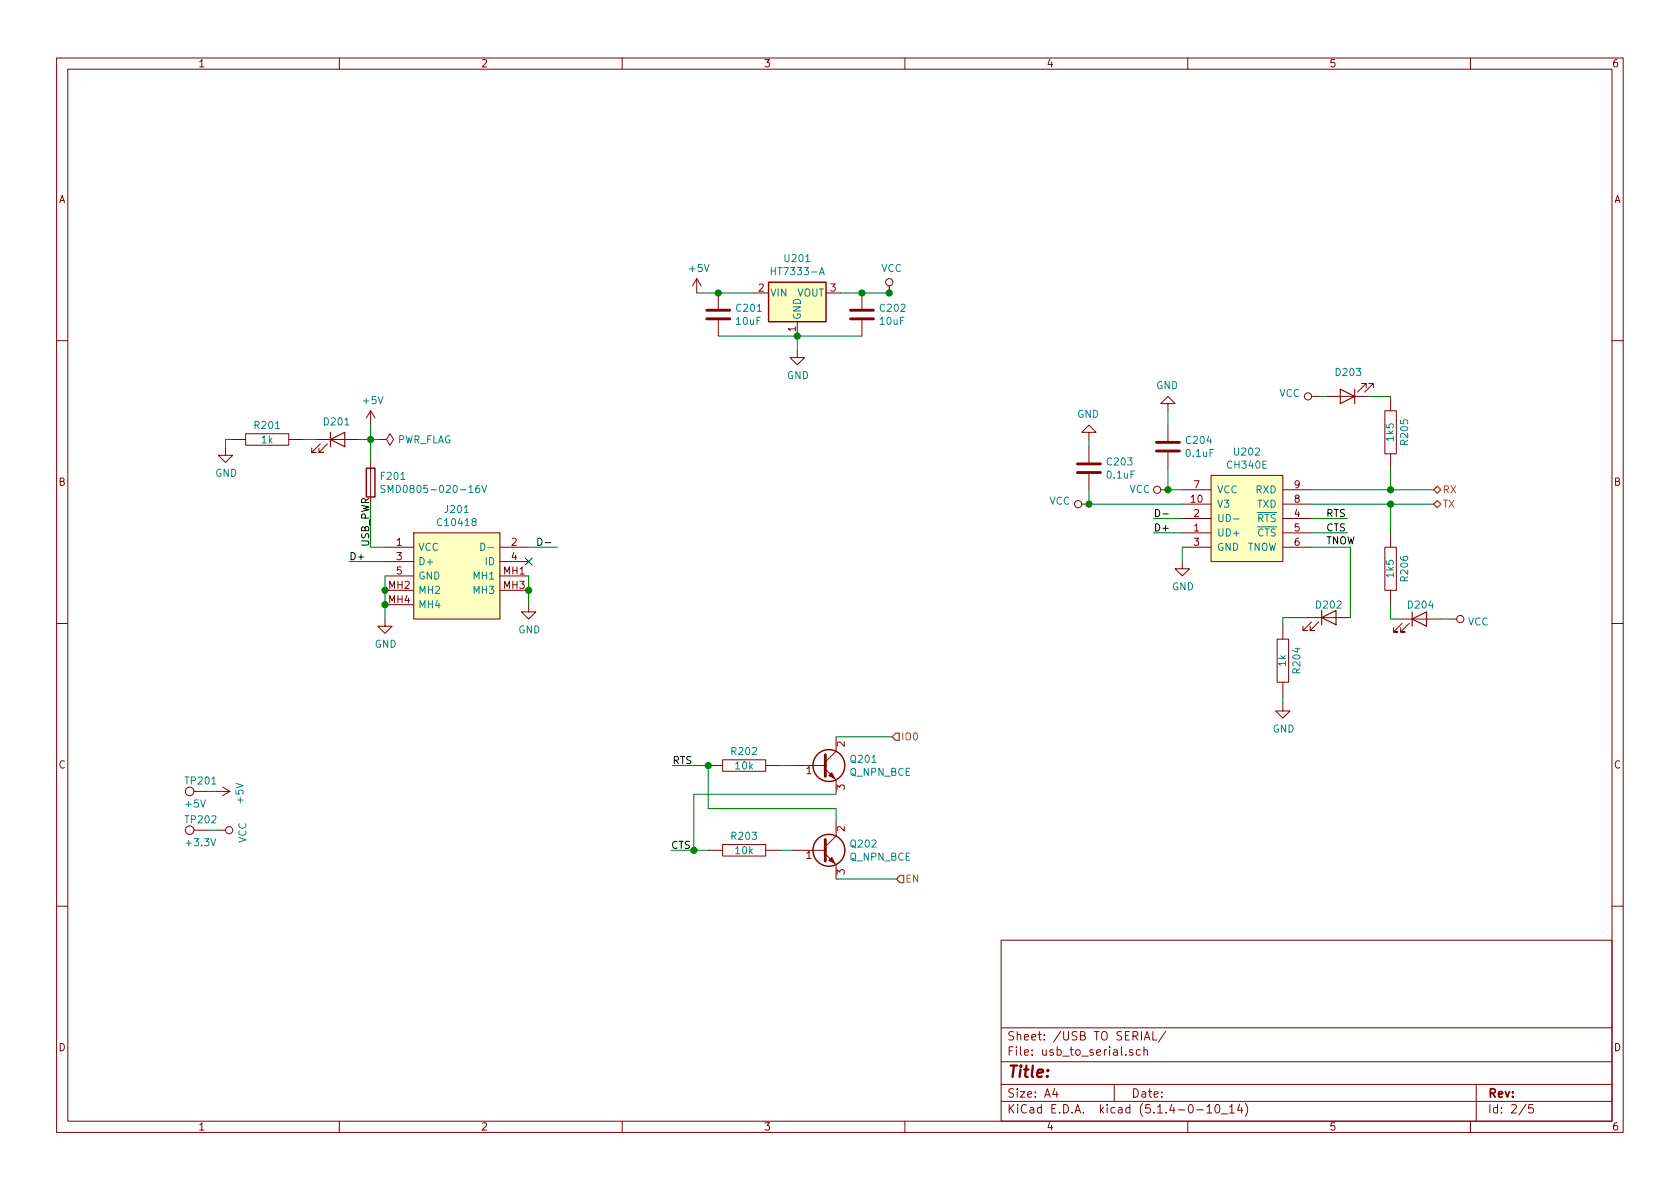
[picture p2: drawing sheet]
EESchema Schematic File Version 4
LIBS:main-board-cache
EELAYER 30 0
EELAYER END
$Descr A4 11693 8268
encoding utf-8
Sheet 2 5
Title ""
Date ""
Rev ""
Comp ""
Comment1 ""
Comment2 ""
Comment3 ""
Comment4 ""
$EndDescr
Wire Wire Line
	6190 2030 6200 2030
Connection ~ 6190 2030
$Comp
L power:VCC #PWR?
U 1 1
P 6190 2030
AR Path="/5DA92395" Ref="#PWR?"  Part="1" 
AR Path="/5DA658CB/5DA92395" Ref="#PWR0209"  Part="1" 
F 0 "#PWR0209" H 6190 1880 50  0001 C CNN
F 1 "VCC" H 6207 2203 50  0000 C CNN
F 2 "" H 6190 2030 50  0001 C CNN
F 3 "" H 6190 2030 50  0001 C CNN
	1    6190 2030
	1    0    0    -1  
$EndComp
Wire Wire Line
	5550 2330 5550 2430
Wire Wire Line
	6000 2030 6190 2030
Connection ~ 6000 2030
$Comp
L Device:C C?
U 1 1
P 6000 2180
AR Path="/5DA9239F" Ref="C?"  Part="1" 
AR Path="/5DA658CB/5DA9239F" Ref="C202"  Part="1" 
F 0 "C202" H 6115 2226 50  0000 L CNN
F 1 "10uF" H 6115 2135 50  0000 L CNN
F 2 "Capacitor_SMD:C_0805_2012Metric_Pad1.15x1.40mm_HandSolder" H 6038 2030 50  0001 C CNN
F 3 "~" H 6000 2180 50  0001 C CNN
F 4 "C15850" H 6000 2180 50  0001 C CNN "LCSC"
	1    6000 2180
	1    0    0    -1  
$EndComp
Wire Wire Line
	5850 2030 6000 2030
Connection ~ 5550 2330
Wire Wire Line
	5550 2330 6000 2330
Wire Wire Line
	5000 2330 5550 2330
$Comp
L power:GND #PWR?
U 1 1
P 5550 2430
AR Path="/5DA923A9" Ref="#PWR?"  Part="1" 
AR Path="/5DA658CB/5DA923A9" Ref="#PWR0208"  Part="1" 
F 0 "#PWR0208" H 5550 2180 50  0001 C CNN
F 1 "GND" H 5555 2257 50  0000 C CNN
F 2 "" H 5550 2430 50  0001 C CNN
F 3 "" H 5550 2430 50  0001 C CNN
	1    5550 2430
	1    0    0    -1  
$EndComp
$Comp
L power:+5V #PWR?
U 1 1
P 4850 2030
AR Path="/5DA923AF" Ref="#PWR?"  Part="1" 
AR Path="/5DA658CB/5DA923AF" Ref="#PWR0207"  Part="1" 
F 0 "#PWR0207" H 4850 1880 50  0001 C CNN
F 1 "+5V" H 4865 2203 50  0000 C CNN
F 2 "" H 4850 2030 50  0001 C CNN
F 3 "" H 4850 2030 50  0001 C CNN
	1    4850 2030
	1    0    0    -1  
$EndComp
Connection ~ 5000 2030
Wire Wire Line
	5000 2030 4850 2030
$Comp
L Device:C C?
U 1 1
P 5000 2180
AR Path="/5DA923B8" Ref="C?"  Part="1" 
AR Path="/5DA658CB/5DA923B8" Ref="C201"  Part="1" 
F 0 "C201" H 5115 2226 50  0000 L CNN
F 1 "10uF" H 5115 2135 50  0000 L CNN
F 2 "Capacitor_SMD:C_0805_2012Metric_Pad1.15x1.40mm_HandSolder" H 5038 2030 50  0001 C CNN
F 3 "~" H 5000 2180 50  0001 C CNN
F 4 "C15850" H 5000 2180 50  0001 C CNN "LCSC"
	1    5000 2180
	1    0    0    -1  
$EndComp
Wire Wire Line
	5250 2030 5000 2030
$Comp
L water-lib:HT7333-A U?
U 1 1
P 5550 2030
AR Path="/5DA923C0" Ref="U?"  Part="1" 
AR Path="/5DA658CB/5DA923C0" Ref="U201"  Part="1" 
F 0 "U201" H 5550 2272 50  0000 C CNN
F 1 "HT7333-A" H 5550 2181 50  0000 C CNN
F 2 "Package_TO_SOT_SMD:SOT-89-3_Handsoldering" H 5550 2230 50  0001 C CNN
F 3 "https://datasheet.lcsc.com/szlcsc/Holtek-Semicon-HT7333-A_C21583.pdf" H 5650 1780 50  0001 C CNN
F 4 "C21583" H 5550 2030 50  0001 C CNN "LCSC"
	1    5550 2030
	1    0    0    -1  
$EndComp
$Comp
L power:GND #PWR?
U 1 1
P 3680 4200
AR Path="/5DAE45E2" Ref="#PWR?"  Part="1" 
AR Path="/5DA658CB/5DAE45E2" Ref="#PWR0206"  Part="1" 
F 0 "#PWR0206" H 3680 3950 50  0001 C CNN
F 1 "GND" H 3685 4027 50  0000 C CNN
F 2 "" H 3680 4200 50  0001 C CNN
F 3 "" H 3680 4200 50  0001 C CNN
	1    3680 4200
	1    0    0    -1  
$EndComp
Wire Wire Line
	3680 4000 3680 4100
Wire Wire Line
	2680 4200 2680 4100
$Comp
L water-lib:C10418 J?
U 1 1
P 2680 3800
AR Path="/5DAE45EF" Ref="J?"  Part="1" 
AR Path="/5DA658CB/5DAE45EF" Ref="J201"  Part="1" 
F 0 "J201" H 3180 4065 50  0000 C CNN
F 1 "C10418" H 3180 3974 50  0000 C CNN
F 2 "water-lib:C10418" H 3530 3900 50  0001 L CNN
F 3 "https://datasheet.lcsc.com/szlcsc/Jing-Extension-of-the-Electronic-Co-LCSC-MICRO-USB-5S-B-Type-horns-High-temperature_C10418.pdf" H 3530 3800 50  0001 L CNN
F 4 "USB Connectors SMD RoHS" H 3530 3700 50  0001 L CNN "Description"
F 5 "3.15" H 3530 3600 50  0001 L CNN "Height"
F 6 "Jing Extension of the Electronic Co." H 3530 3300 50  0001 L CNN "Manufacturer_Name"
F 7 "C10418" H 3530 3200 50  0001 L CNN "Manufacturer_Part_Number"
F 8 "C10418" H 2680 3800 50  0001 C CNN "LCSC"
	1    2680 3800
	1    0    0    -1  
$EndComp
Wire Wire Line
	3680 4100 3680 4200
Connection ~ 3680 4100
$Comp
L power:+5V #PWR?
U 1 1
P 2580 2950
AR Path="/5DAE45F7" Ref="#PWR?"  Part="1" 
AR Path="/5DA658CB/5DAE45F7" Ref="#PWR0204"  Part="1" 
F 0 "#PWR0204" H 2580 2800 50  0001 C CNN
F 1 "+5V" H 2595 3123 50  0000 C CNN
F 2 "" H 2580 2950 50  0001 C CNN
F 3 "" H 2580 2950 50  0001 C CNN
	1    2580 2950
	1    0    0    -1  
$EndComp
Wire Wire Line
	2580 3800 2680 3800
$Comp
L water-lib:SMD0805-020-16V F?
U 1 1
P 2580 3350
AR Path="/5DAE45FF" Ref="F?"  Part="1" 
AR Path="/5DA658CB/5DAE45FF" Ref="F201"  Part="1" 
F 0 "F201" H 2640 3396 50  0000 L CNN
F 1 "SMD0805-020-16V" H 2640 3305 50  0000 L CNN
F 2 "Fuse:Fuse_0805_2012Metric_Pad1.15x1.40mm_HandSolder" V 2510 3350 50  0001 C CNN
F 3 "https://datasheet.lcsc.com/szlcsc/TECHFUSE-SMD0805-020-16V_C70057.pdf" H 2580 3350 50  0001 C CNN
F 4 "C99561" V 2430 3350 50  0001 C CNN "LCSC"
	1    2580 3350
	1    0    0    -1  
$EndComp
$Comp
L Device:LED D?
U 1 1
P 2350 3050
AR Path="/5DAE4606" Ref="D?"  Part="1" 
AR Path="/5DA658CB/5DAE4606" Ref="D201"  Part="1" 
F 0 "D201" H 2343 3175 50  0000 C CNN
F 1 "LED" H 2343 3175 50  0001 C CNN
F 2 "LED_SMD:LED_0805_2012Metric_Pad1.15x1.40mm_HandSolder" H 2350 3050 50  0001 C CNN
F 3 "~" H 2350 3050 50  0001 C CNN
F 4 "C94691" H 2350 3050 50  0001 C CNN "LCSC"
	1    2350 3050
	1    0    0    -1  
$EndComp
$Comp
L pspice:R R?
U 1 1
P 1860 3050
AR Path="/5DAE460D" Ref="R?"  Part="1" 
AR Path="/5DA658CB/5DAE460D" Ref="R201"  Part="1" 
F 0 "R201" V 1760 3050 50  0000 C CNN
F 1 "1k" V 1860 3050 50  0000 C CNN
F 2 "Resistor_SMD:R_0805_2012Metric_Pad1.15x1.40mm_HandSolder" H 1860 3050 50  0001 C CNN
F 3 "~" H 1860 3050 50  0001 C CNN
F 4 "C79496" H 1860 3050 50  0001 C CNN "LCSC"
	1    1860 3050
	0    1    1    0   
$EndComp
$Comp
L power:GND #PWR?
U 1 1
P 1570 3110
AR Path="/5DAE4613" Ref="#PWR?"  Part="1" 
AR Path="/5DA658CB/5DAE4613" Ref="#PWR0203"  Part="1" 
F 0 "#PWR0203" H 1570 2860 50  0001 C CNN
F 1 "GND" H 1575 2937 50  0000 C CNN
F 2 "" H 1570 3110 50  0001 C CNN
F 3 "" H 1570 3110 50  0001 C CNN
	1    1570 3110
	1    0    0    -1  
$EndComp
Wire Wire Line
	3680 3800 3880 3800
Wire Wire Line
	2680 3900 2430 3900
Text Label 3730 3800 0    50   ~ 0
D-
Text Label 2430 3900 0    50   ~ 0
D+
NoConn ~ 3680 3900
$Comp
L power:PWR_FLAG #FLG?
U 1 1
P 2640 3050
AR Path="/5DAE461E" Ref="#FLG?"  Part="1" 
AR Path="/5DA658CB/5DAE461E" Ref="#FLG0201"  Part="1" 
F 0 "#FLG0201" H 2640 3125 50  0001 C CNN
F 1 "PWR_FLAG" V 2640 3178 50  0000 L CNN
F 2 "" H 2640 3050 50  0001 C CNN
F 3 "~" H 2640 3050 50  0001 C CNN
	1    2640 3050
	0    1    1    0   
$EndComp
Wire Wire Line
	2580 2950 2580 3050
Wire Wire Line
	2640 3050 2580 3050
Connection ~ 2580 3050
Wire Wire Line
	2580 3050 2580 3200
Wire Wire Line
	2580 3050 2500 3050
Wire Wire Line
	2200 3050 2110 3050
Wire Wire Line
	1610 3050 1570 3050
Wire Wire Line
	1570 3050 1570 3110
Text Label 2580 3800 1    50   ~ 0
USB_PWR
$Comp
L power:GND #PWR?
U 1 1
P 2680 4300
AR Path="/5DAE462D" Ref="#PWR?"  Part="1" 
AR Path="/5DA658CB/5DAE462D" Ref="#PWR0205"  Part="1" 
F 0 "#PWR0205" H 2680 4050 50  0001 C CNN
F 1 "GND" H 2685 4127 50  0000 C CNN
F 2 "" H 2680 4300 50  0001 C CNN
F 3 "" H 2680 4300 50  0001 C CNN
	1    2680 4300
	1    0    0    -1  
$EndComp
Wire Wire Line
	2680 4200 2680 4300
Connection ~ 2680 4200
Wire Wire Line
	2680 4100 2680 4000
Connection ~ 2680 4100
Wire Wire Line
	2580 3500 2580 3800
$Comp
L Device:Q_NPN_BCE Q?
U 1 1
P 5720 5320
AR Path="/5DB12283" Ref="Q?"  Part="1" 
AR Path="/5DA658CB/5DB12283" Ref="Q201"  Part="1" 
F 0 "Q201" H 5911 5366 50  0000 L CNN
F 1 "Q_NPN_BCE" H 5911 5275 50  0000 L CNN
F 2 "Package_TO_SOT_SMD:SOT-23" H 5920 5420 50  0001 C CNN
F 3 "https://lcsc.com/product-detail/Transistors-NPN-PNP_BC847B_C181140.html" H 5720 5320 50  0001 C CNN
F 4 "C181140" H 5720 5320 50  0001 C CNN "LCSC"
	1    5720 5320
	1    0    0    -1  
$EndComp
$Comp
L Device:Q_NPN_BCE Q?
U 1 1
P 5720 5910
AR Path="/5DB1228A" Ref="Q?"  Part="1" 
AR Path="/5DA658CB/5DB1228A" Ref="Q202"  Part="1" 
F 0 "Q202" H 5911 5956 50  0000 L CNN
F 1 "Q_NPN_BCE" H 5911 5865 50  0000 L CNN
F 2 "Package_TO_SOT_SMD:SOT-23" H 5920 6010 50  0001 C CNN
F 3 "https://lcsc.com/product-detail/Transistors-NPN-PNP_BC847B_C181140.html" H 5720 5910 50  0001 C CNN
F 4 "C181140" H 5720 5910 50  0001 C CNN "LCSC"
	1    5720 5910
	1    0    0    -1  
$EndComp
$Comp
L pspice:R R?
U 1 1
P 5180 5910
AR Path="/5DB12291" Ref="R?"  Part="1" 
AR Path="/5DA658CB/5DB12291" Ref="R203"  Part="1" 
F 0 "R203" V 5080 5910 50  0000 C CNN
F 1 "10k" V 5180 5910 50  0000 C CNN
F 2 "Resistor_SMD:R_0805_2012Metric_Pad1.15x1.40mm_HandSolder" H 5180 5910 50  0001 C CNN
F 3 "~" H 5180 5910 50  0001 C CNN
F 4 "C180849" H 5180 5910 50  0001 C CNN "LCSC"
	1    5180 5910
	0    1    1    0   
$EndComp
$Comp
L pspice:R R?
U 1 1
P 5180 5320
AR Path="/5DB12298" Ref="R?"  Part="1" 
AR Path="/5DA658CB/5DB12298" Ref="R202"  Part="1" 
F 0 "R202" V 5080 5320 50  0000 C CNN
F 1 "10k" V 5180 5320 50  0000 C CNN
F 2 "Resistor_SMD:R_0805_2012Metric_Pad1.15x1.40mm_HandSolder" H 5180 5320 50  0001 C CNN
F 3 "~" H 5180 5320 50  0001 C CNN
F 4 "C180849" H 5180 5320 50  0001 C CNN "LCSC"
	1    5180 5320
	0    1    1    0   
$EndComp
Wire Wire Line
	4930 5320 4680 5320
Wire Wire Line
	4930 5910 4830 5910
Text Label 4680 5320 0    50   ~ 0
RTS
Text Label 4670 5910 0    50   ~ 0
CTS
Wire Wire Line
	5430 5320 5520 5320
Wire Wire Line
	5820 6110 6240 6110
Connection ~ 4930 5320
Wire Wire Line
	5430 5910 5520 5910
Wire Wire Line
	4930 5620 5820 5620
Wire Wire Line
	5820 5620 5820 5710
Wire Wire Line
	4930 5320 4930 5620
Wire Wire Line
	5820 5520 4830 5520
Wire Wire Line
	4830 5520 4830 5910
Connection ~ 4830 5910
Wire Wire Line
	4830 5910 4670 5910
$Comp
L water-lib:CH340E U202
U 1 1
P 8680 3600
F 0 "U202" H 8680 4065 50  0000 C CNN
F 1 "CH340E" H 8680 3974 50  0000 C CNN
F 2 "water-lib:CH340E-MSOP-10" H 8680 3150 50  0001 C CNN
F 3 "http://www.wch.cn/download/CH340DS1_PDF.html" H 8680 3050 50  0001 C CNN
F 4 "C99652" H 8680 3600 50  0001 C CNN "LCSC"
	1    8680 3600
	1    0    0    -1  
$EndComp
$Comp
L Device:LED D202
U 1 1
P 9250 4290
F 0 "D202" H 9350 4380 50  0000 R CNN
F 1 "LED" H 9243 4415 50  0001 C CNN
F 2 "LED_SMD:LED_0805_2012Metric_Pad1.15x1.40mm_HandSolder" H 9250 4290 50  0001 C CNN
F 3 "~" H 9250 4290 50  0001 C CNN
F 4 "C94691" H 9250 4290 50  0001 C CNN "LCSC"
	1    9250 4290
	1    0    0    -1  
$EndComp
$Comp
L pspice:R R204
U 1 1
P 8930 4590
F 0 "R204" V 8830 4590 50  0000 C CNN
F 1 "1k" V 8930 4590 50  0000 C CNN
F 2 "Resistor_SMD:R_0805_2012Metric_Pad1.15x1.40mm_HandSolder" H 8930 4590 50  0001 C CNN
F 3 "~" H 8930 4590 50  0001 C CNN
F 4 "C79496" H 8930 4590 50  0001 C CNN "LCSC"
	1    8930 4590
	-1   0    0    1   
$EndComp
$Comp
L power:GND #PWR0215
U 1 1
P 8930 4890
F 0 "#PWR0215" H 8930 4640 50  0001 C CNN
F 1 "GND" H 8935 4717 50  0000 C CNN
F 2 "" H 8930 4890 50  0001 C CNN
F 3 "" H 8930 4890 50  0001 C CNN
	1    8930 4890
	1    0    0    -1  
$EndComp
Wire Wire Line
	9100 4290 8930 4290
Wire Wire Line
	8930 4840 8930 4890
Wire Wire Line
	8230 3700 8030 3700
Wire Wire Line
	8230 3600 8030 3600
Text Label 8030 3700 0    50   ~ 0
D+
Text Label 8030 3600 0    50   ~ 0
D-
$Comp
L power:GND #PWR0214
U 1 1
P 8230 3900
F 0 "#PWR0214" H 8230 3650 50  0001 C CNN
F 1 "GND" H 8235 3727 50  0000 C CNN
F 2 "" H 8230 3900 50  0001 C CNN
F 3 "" H 8230 3900 50  0001 C CNN
	1    8230 3900
	1    0    0    -1  
$EndComp
Wire Wire Line
	8230 3800 8230 3900
Wire Wire Line
	9130 3600 9380 3600
Wire Wire Line
	9130 3700 9380 3700
Wire Wire Line
	8230 3400 8130 3400
Wire Wire Line
	8130 3400 8130 3250
$Comp
L Device:C C204
U 1 1
P 8130 3100
F 0 "C204" H 8245 3146 50  0000 L CNN
F 1 "0.1uF" H 8245 3055 50  0000 L CNN
F 2 "Capacitor_SMD:C_0805_2012Metric_Pad1.15x1.40mm_HandSolder" H 8168 2950 50  0001 C CNN
F 3 "~" H 8130 3100 50  0001 C CNN
F 4 "C1790" H 8130 3100 50  0001 C CNN "LCSC"
	1    8130 3100
	1    0    0    -1  
$EndComp
$Comp
L Device:C C203
U 1 1
P 7580 3250
F 0 "C203" H 7695 3296 50  0000 L CNN
F 1 "0.1uF" H 7695 3205 50  0000 L CNN
F 2 "Capacitor_SMD:C_0805_2012Metric_Pad1.15x1.40mm_HandSolder" H 7618 3100 50  0001 C CNN
F 3 "~" H 7580 3250 50  0001 C CNN
F 4 "C1790" H 7580 3250 50  0001 C CNN "LCSC"
	1    7580 3250
	1    0    0    -1  
$EndComp
Wire Wire Line
	7580 3500 7580 3400
Wire Wire Line
	7580 3500 8230 3500
$Comp
L power:GND #PWR0212
U 1 1
P 8130 2850
F 0 "#PWR0212" H 8130 2600 50  0001 C CNN
F 1 "GND" H 8135 2677 50  0000 C CNN
F 2 "" H 8130 2850 50  0001 C CNN
F 3 "" H 8130 2850 50  0001 C CNN
	1    8130 2850
	-1   0    0    1   
$EndComp
$Comp
L power:GND #PWR0210
U 1 1
P 7580 3050
F 0 "#PWR0210" H 7580 2800 50  0001 C CNN
F 1 "GND" H 7585 2877 50  0000 C CNN
F 2 "" H 7580 3050 50  0001 C CNN
F 3 "" H 7580 3050 50  0001 C CNN
	1    7580 3050
	-1   0    0    1   
$EndComp
Wire Wire Line
	7580 3050 7580 3100
Wire Wire Line
	8130 2850 8130 2950
Text Label 9230 3600 0    50   ~ 0
RTS
Text Label 9230 3700 0    50   ~ 0
CTS
Wire Wire Line
	9680 3500 9680 3700
Wire Wire Line
	9130 3500 9680 3500
Wire Wire Line
	9680 3400 9680 3250
Wire Wire Line
	9130 3400 9680 3400
$Comp
L Device:LED D204
U 1 1
P 9880 4300
F 0 "D204" H 9790 4400 50  0000 L CNN
F 1 "LED" H 9873 4425 50  0001 C CNN
F 2 "LED_SMD:LED_0805_2012Metric_Pad1.15x1.40mm_HandSolder" H 9880 4300 50  0001 C CNN
F 3 "~" H 9880 4300 50  0001 C CNN
F 4 "C94691" H 9880 4300 50  0001 C CNN "LCSC"
	1    9880 4300
	1    0    0    -1  
$EndComp
$Comp
L Device:LED D203
U 1 1
P 9380 2750
F 0 "D203" H 9373 2586 50  0000 C CNN
F 1 "LED" H 9373 2875 50  0001 C CNN
F 2 "LED_SMD:LED_0805_2012Metric_Pad1.15x1.40mm_HandSolder" H 9380 2750 50  0001 C CNN
F 3 "~" H 9380 2750 50  0001 C CNN
F 4 "C94691" H 9380 2750 50  0001 C CNN "LCSC"
	1    9380 2750
	-1   0    0    1   
$EndComp
$Comp
L pspice:R R205
U 1 1
P 9680 3000
F 0 "R205" V 9580 3000 50  0000 C CNN
F 1 "1k5" V 9680 3000 50  0000 C CNN
F 2 "Resistor_SMD:R_0805_2012Metric_Pad1.15x1.40mm_HandSolder" H 9680 3000 50  0001 C CNN
F 3 "~" H 9680 3000 50  0001 C CNN
F 4 "C336856" H 9680 3000 50  0001 C CNN "LCSC"
	1    9680 3000
	-1   0    0    1   
$EndComp
$Comp
L pspice:R R206
U 1 1
P 9680 3950
F 0 "R206" V 9580 3950 50  0000 C CNN
F 1 "1k5" V 9680 3950 50  0000 C CNN
F 2 "Resistor_SMD:R_0805_2012Metric_Pad1.15x1.40mm_HandSolder" H 9680 3950 50  0001 C CNN
F 3 "~" H 9680 3950 50  0001 C CNN
F 4 "C336856" H 9680 3950 50  0001 C CNN "LCSC"
	1    9680 3950
	-1   0    0    1   
$EndComp
Wire Wire Line
	9680 4300 9680 4200
Wire Wire Line
	9180 2750 9230 2750
Wire Wire Line
	9530 2750 9680 2750
Wire Wire Line
	9680 3500 9980 3500
Connection ~ 9680 3500
Wire Wire Line
	9680 3400 9980 3400
Connection ~ 9680 3400
$Comp
L power:VCC #PWR0213
U 1 1
P 8130 3400
F 0 "#PWR0213" H 8130 3250 50  0001 C CNN
F 1 "VCC" V 8130 3520 50  0000 L CNN
F 2 "" H 8130 3400 50  0001 C CNN
F 3 "" H 8130 3400 50  0001 C CNN
	1    8130 3400
	0    -1   -1   0   
$EndComp
Connection ~ 8130 3400
$Comp
L power:VCC #PWR0211
U 1 1
P 7580 3500
F 0 "#PWR0211" H 7580 3350 50  0001 C CNN
F 1 "VCC" V 7598 3627 50  0000 L CNN
F 2 "" H 7580 3500 50  0001 C CNN
F 3 "" H 7580 3500 50  0001 C CNN
	1    7580 3500
	0    -1   -1   0   
$EndComp
Connection ~ 7580 3500
$Comp
L power:VCC #PWR0216
U 1 1
P 9180 2750
F 0 "#PWR0216" H 9180 2600 50  0001 C CNN
F 1 "VCC" V 9198 2877 50  0000 L CNN
F 2 "" H 9180 2750 50  0001 C CNN
F 3 "" H 9180 2750 50  0001 C CNN
	1    9180 2750
	0    -1   -1   0   
$EndComp
Text HLabel 9980 3400 2    50   BiDi ~ 0
RX
Text HLabel 9980 3500 2    50   BiDi ~ 0
TX
Text HLabel 6210 5120 2    50   Input ~ 0
IO0
Wire Wire Line
	5820 5120 6210 5120
Text HLabel 6240 6110 2    50   Input ~ 0
EN
Text Label 9230 3790 0    50   ~ 0
TNOW
$Comp
L power:VCC #PWR0217
U 1 1
P 10090 4300
F 0 "#PWR0217" H 10090 4150 50  0001 C CNN
F 1 "VCC" V 10108 4427 50  0000 L CNN
F 2 "" H 10090 4300 50  0001 C CNN
F 3 "" H 10090 4300 50  0001 C CNN
	1    10090 4300
	0    1    1    0   
$EndComp
Wire Wire Line
	9680 4300 9730 4300
Wire Wire Line
	10030 4300 10090 4300
Wire Wire Line
	9130 3800 9400 3800
Wire Wire Line
	9400 3800 9400 4290
Wire Wire Line
	8930 4290 8930 4340
$Comp
L Connector:TestPoint TP?
U 1 1
P 1450 5500
AR Path="/5DA931D8" Ref="TP?"  Part="1" 
AR Path="/5DA658CB/5DA931D8" Ref="TP201"  Part="1" 
F 0 "TP201" V 1520 5670 50  0000 R CNN
F 1 "+5V" V 1360 5670 50  0000 R CNN
F 2 "TestPoint:TestPoint_Pad_D1.0mm" H 1650 5500 50  0001 C CNN
F 3 "~" H 1650 5500 50  0001 C CNN
	1    1450 5500
	0    -1   -1   0   
$EndComp
$Comp
L Connector:TestPoint TP?
U 1 1
P 1450 5770
AR Path="/5DA931DE" Ref="TP?"  Part="1" 
AR Path="/5DA658CB/5DA931DE" Ref="TP202"  Part="1" 
F 0 "TP202" V 1520 5940 50  0000 R CNN
F 1 "+3.3V" V 1360 5940 50  0000 R CNN
F 2 "TestPoint:TestPoint_Pad_D1.0mm" H 1650 5770 50  0001 C CNN
F 3 "~" H 1650 5770 50  0001 C CNN
	1    1450 5770
	0    -1   -1   0   
$EndComp
$Comp
L power:+5V #PWR?
U 1 1
P 1500 5500
AR Path="/5DA931E4" Ref="#PWR?"  Part="1" 
AR Path="/5DA658CB/5DA931E4" Ref="#PWR0201"  Part="1" 
F 0 "#PWR0201" H 1500 5350 50  0001 C CNN
F 1 "+5V" H 1515 5673 50  0000 C CNN
F 2 "" H 1500 5500 50  0001 C CNN
F 3 "" H 1500 5500 50  0001 C CNN
	1    1500 5500
	0    1    1    0   
$EndComp
$Comp
L power:VCC #PWR?
U 1 1
P 1520 5770
AR Path="/5DA931EA" Ref="#PWR?"  Part="1" 
AR Path="/5DA658CB/5DA931EA" Ref="#PWR0202"  Part="1" 
F 0 "#PWR0202" H 1520 5620 50  0001 C CNN
F 1 "VCC" H 1537 5943 50  0000 C CNN
F 2 "" H 1520 5770 50  0001 C CNN
F 3 "" H 1520 5770 50  0001 C CNN
	1    1520 5770
	0    1    1    0   
$EndComp
Wire Wire Line
	1450 5500 1500 5500
Wire Wire Line
	1450 5770 1520 5770
$EndSCHEMATC
